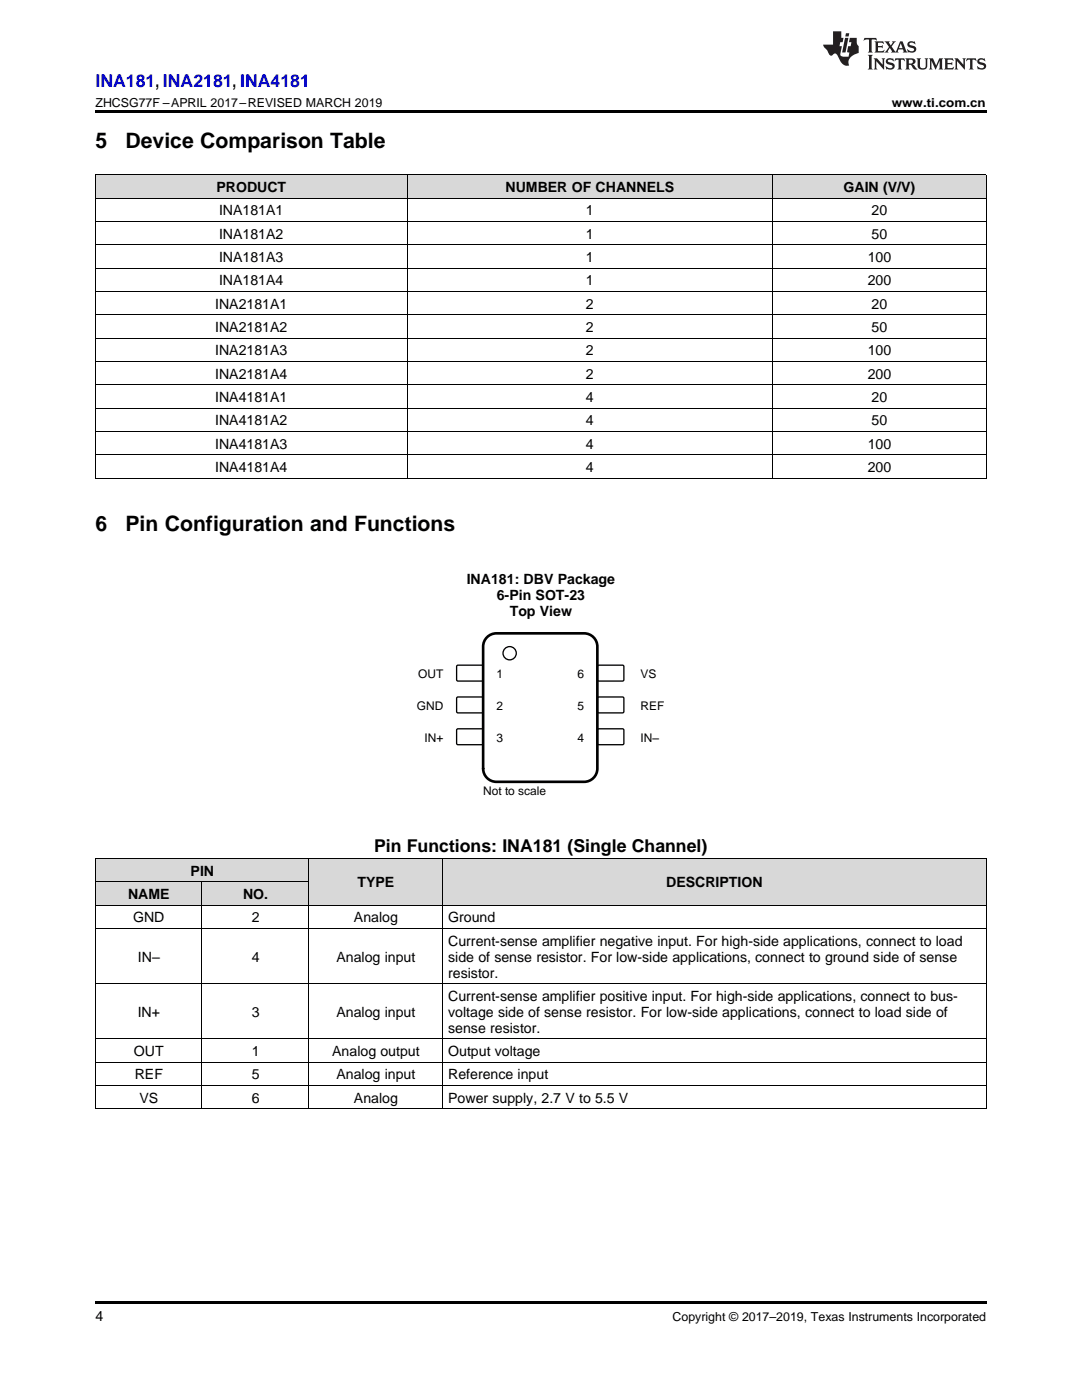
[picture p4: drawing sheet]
<svg xmlns="http://www.w3.org/2000/svg" width="216mm" height="279mm" viewBox="0 0 216 279" stroke-linecap="round" stroke-linejoin="round" font-family="sans-serif">
<g fill="#d8d8d8">
<path d="M61.7 171.4h26.7v9.3h-26.7z"/>
<path d="M88.4 171.4h108.4v9.3h-108.4z"/>
<path d="M19 176h21.4v4.7h-21.4z"/>
<path d="M40.4 176h21.3v4.7h-21.3z"/>
<path d="M19 171.4h21.4v4.6h-21.4z"/>
<path d="M40.4 171.4h21.3v4.6h-21.3z"/>
<path d="M19 34.9h62.3v4.7h-62.3z"/>
<path d="M81.3 34.9h72.9v4.7h-72.9z"/>
<path d="M154.2 34.9h42.6v4.7h-42.6z"/>
</g>
<path d="M19 221.3h.2zM61.6 221.3h.1zM88.3 221.3h.1zM196.7 221.3h.1zM19 259.7h177.8v.5h-177.8z" fill="#000"/>
<g fill="none" stroke="#000" stroke-width=".2">
<path d="M19 176h42.7M19 171.3h177.8M19.1 171.3v50M40.3 176v45.3M61.6 171.3v50M88.3 171.3v50M196.8 171.3v50M19 196.3h177.8M19 185.3h177.8M19 180.6h177.8M19 216.6h177.8M19 212h177.8"/>
<path d="M19 207.3h177.8M19 221.3h177.8"/>
</g>
<path d="M91.2 132.8h5.1l.1 .2v2.8l-.3 .1h-4.9l-.1-.2v-2.7z" fill-rule="evenodd" fill="#fff"/>
<path d="M91.2 132.8h5.1l.1 .2v2.8l-.3 .1h-4.9l-.1-.2v-2.7z" fill="none" stroke="#000" stroke-width=".26"/>
<path d="M119.2 132.9l.3-.2 4.9 .1 .1 .2v2.8l-.3 .1h-4.9l-.1-.2z" fill-rule="evenodd" fill="#fff"/>
<path d="M119.2 132.9l.3-.2 4.9 .1 .1 .2v2.8l-.3 .1h-4.9l-.1-.2z" fill="none" stroke="#000" stroke-width=".26"/>
<path d="M91.2 139.1h5.1l.1 .3v2.7l-.3 .2-4.9-.1-.1-.2v-2.6z" fill-rule="evenodd" fill="#fff"/>
<path d="M91.2 139.1h5.1l.1 .3v2.7l-.3 .2-4.9-.1-.1-.2v-2.6z" fill="none" stroke="#000" stroke-width=".26"/>
<path d="M119.2 139.2l.3-.1h4.9l.1 .3v2.7l-.3 .2-4.9-.1-.1-.2z" fill-rule="evenodd" fill="#fff"/>
<path d="M119.2 139.2l.3-.1h4.9l.1 .3v2.7l-.3 .2-4.9-.1-.1-.2z" fill="none" stroke="#000" stroke-width=".26"/>
<path d="M91.2 145.5h5.1l.1 .2v2.8l-.3 .1h-4.9l-.1-.2v-2.7z" fill-rule="evenodd" fill="#fff"/>
<path d="M91.2 145.5h5.1l.1 .2v2.8l-.3 .1h-4.9l-.1-.2v-2.7z" fill="none" stroke="#000" stroke-width=".26"/>
<path d="M119.2 145.6l.3-.2 4.9 .1 .1 .2v2.8l-.3 .1h-4.9l-.1-.2z" fill-rule="evenodd" fill="#fff"/>
<g fill="none" stroke="#000" stroke-width=".26">
<path d="M119.2 145.6l.3-.2 4.9 .1 .1 .2v2.8l-.3 .1h-4.9l-.1-.2z"/>
<circle cx="101.7" cy="130.4" r="1.32"/>
</g>
<path d="M97.4 127l1-.5 .6-.1h17.6a2.65 2.65 0 0 1 2.6 2.6v24.4a2.65 2.65 0 0 1-2.6 2.6h-17.6a2.65 2.65 0 0 1-2.6-2.6v-24.4a2.64 2.64 0 0 1 1-2z" fill="none" stroke="#000" stroke-width=".53"/>
<g fill="none" stroke="#000" stroke-width=".2">
<path d="M19 34.9h177.8v60.6M19 39.5h177.8M19.1 34.9v60.6M81.2 34.9v60.6M154.1 34.9v60.6M19 58.2h177.8M19 53.5h177.8M19 48.8h177.8M19 44.2h177.8M19 76.8h177.8M19 72.1h177.8M19 67.5h177.8"/>
<path d="M19 62.8h177.8M19 95.4h177.8M19 90.8h177.8M19 86.1h177.8M19 81.4h177.8"/>
</g>
<path d="M19 22h177.8v.5h-177.8zM19 95.4l.2 .1zM154.1 95.4l.1 .1zM196.7 95.4l.1 .1z" fill="#000"/>
<g fill="#231f20">
<path d="M172.5 7.6l-.1 .5 .4-.2h.6v.1v2.1l-.2 .4h.9l-.2-.4v-2.1l.1-.1h.5l.5 .2-.2-.5zM174.5 8.3l.2 .3v1.5l-.2 .4h1.8l.2-.6a1.04 1.04 0 0 1-1.3 .2v-.7h.6l.3 .2v-.6l-.3 .2h-.6v-.6l.8-.1 .4 .3-.2-.5zM176.5 8.3l.9 1.1-.9 1.1h.8l-.2-.2 .4-.7 .5 .7-.2 .2h1.5l-.2-.2 .2-.4h.9l.1 .4-.2 .2h1l-.3-.3-.7-1.9h-.5l-.9 2-.8-1 .9-1h-.8l.1 .3-.4 .5-.3-.6 .1-.2zM179.7 8.6l.4 1h-.7zM181.3 8.4a.63 .63 0 0 0-.2 .7 .63 .63 0 0 0 .6 .4l.6 .2 .1 .2a.75 .75 0 0 1-.7 .4 .75 .75 0 0 1-.6-.5l.1 .7 .1-.1a1.11 1.11 0 0 0 1.5-.6 1.13 1.13 0 0 0-1.2-.8l-.1-.4a1.04 1.04 0 0 1 1.2 .2l-.2-.5-.2 .1-.4-.2zM173.2 10.9l.2 .4v2.2l-.2 .4h1l-.3-.4v-2.2l.3-.4zM174.3 11.6l.3 .4v1.5l-.3 .4h.8l-.2-.4v-1.3l1.5 1.7v-1.9l.2-.4h-.7l.2 .4v.9l-1.1-1.3zM177 11.8a.62 .62 0 0 0-.2 .7 .62 .62 0 0 0 .6 .4l.6 .1 .1 .3a.76 .76 0 0 1-.7 .3 .76 .76 0 0 1-.7-.4l.2 .7 .1-.1a1.11 1.11 0 0 0 1.5-.6 1.13 1.13 0 0 0-1.2-.8l-.1-.4a1.04 1.04 0 0 1 1.2 .2l-.2-.6-.2 .1-.5-.1zM178.7 11.6l-.2 .6a.61 .61 0 0 1 .8-.3v1.6l-.2 .4h.9l-.2-.4v-1.6a.63 .63 0 0 1 .7 .3l-.1-.6zM180.6 11.6l.3 .4v1.5l-.3 .4h1l-.2-.2-.1-.8 .6 .2a.76 .76 0 0 0 1.2 .7l-1-1a.58 .58 0 0 0 .6-.5 .58 .58 0 0 0-.5-.6zM181.4 11.9h.1a.45 .45 0 0 1 .5 .1 .45 .45 0 0 1 .1 .5l-.8 .2zM182.9 11.6l.2 .2a2.17 2.17 0 0 0 .3 1.9 .99 .99 0 0 0 1.6-.6v-1.1l.2-.4h-.7l.2 .2a1.92 1.92 0 0 1-.2 1.8 .6 .6 0 0 1-.9-.5v-1.1l.2-.4zM185.4 11.6l.2 .4v1.5l-.2 .4h.7l-.2-.4v-1.4l.8 1.8 .8-1.8v1.4l-.2 .4h.9l-.2-.4v-1.5l.2-.4h-.8l-.6 1.5-.6-1.5zM188.4 11.6l.2 .4v1.5l-.2 .4h1.8l.1-.6a1.04 1.04 0 0 1-1.2 .1v-.6h.5l.4 .2v-.6l-.4 .2h-.5v-.7h.8l.3 .3-.1-.6zM190.5 11.6l.2 .4v1.5l-.2 .4h.7l-.2-.4v-1.3l1.5 1.7v-1.9l.2-.4h-.7l.2 .4v.9l-1.1-1.3zM192.9 11.6l-.1 .6a.61 .61 0 0 1 .7-.3l.1 1.6-.3 .4h1l-.3-.4 .1-1.6a.63 .63 0 0 1 .7 .3l-.1-.6zM195.2 11.8a.62 .62 0 0 0-.2 .7 .62 .62 0 0 0 .6 .4l.6 .1 .1 .3a.76 .76 0 0 1-.7 .3 .76 .76 0 0 1-.6-.4l.1 .7 .1-.1a1.11 1.11 0 0 0 1.6-.6 1.13 1.13 0 0 0-1.3-.8l-.1-.4a1.04 1.04 0 0 1 1.2 .2l-.1-.6-.2 .1-.5-.1z"/>
<path d="M166.2 6.3v2.6h-1.9v.4l.8 .9a.91 .91 0 0 0 1 .8 .56 .56 0 0 1 .5-.3 .56 .56 0 0 1 .5 .3l.4 .8a1.53 1.53 0 0 0 1.9 1.2 1.54 1.54 0 0 1 1-2.1l.9-.3v-1.4a1.52 1.52 0 0 1-.4-1.6h-1.3l-.2 .8h.5l-.2 .8h-.5l-.1 1v.2l.4 .1-.2 .8a1.93 1.93 0 0 1-1.6-.3l.3-1.8h-.5l.2-.8h.4l.2-.8h-.4v-1.3zM168.6 7.6l-.6 2.9h.7l.6-2.9zM168.8 6.6l-.1 .7h.6l.2-.7z"/>
</g>
<g font-size="4.2">
<text x="19" y="29.6">5</text>
<text x="25" y="29.6">Device Comparison Table</text>
<text x="19" y="106">6</text>
<text x="25" y="106">Pin Configuration and Functions</text>
</g>
<text font-size="3.5" fill="#00f" x="19" y="17.3">INA181, INA2181, INA4181</text>
<text font-size="3.5" x="74.6" y="170.1">Pin Functions: INA181 (Single Channel)</text>
<g font-size="2.8">
<text x="43.2" y="38.3">PRODUCT</text>
<text x="100.9" y="38.3">NUMBER OF CHANNELS</text>
<text x="168.3" y="38.3">GAIN (V/V)</text>
<text x="43.7" y="43">INA181A1</text>
<text x="43.7" y="47.6">INA181A2</text>
<text x="116.9" y="43">1</text>
<text x="116.9" y="47.6">1</text>
<text x="173.9" y="43">20</text>
<text x="173.9" y="47.6">50</text>
<text x="43.7" y="52.3">INA181A3</text>
<text x="116.9" y="52.3">1</text>
<text x="173.1" y="52.3">100</text>
<text x="43.7" y="56.9">INA181A4</text>
<text x="116.9" y="56.9">1</text>
<text x="173.1" y="56.9">200</text>
<text x="42.9" y="61.6">INA2181A1</text>
<text x="116.9" y="61.6">2</text>
<text x="173.9" y="61.6">20</text>
<text x="42.9" y="66.3">INA2181A2</text>
<text x="42.9" y="70.9">INA2181A3</text>
<text x="116.9" y="66.3">2</text>
<text x="116.9" y="70.9">2</text>
<text x="173.1" y="70.9">100</text>
<text x="173.9" y="66.3">50</text>
<text x="42.9" y="75.6">INA2181A4</text>
<text x="116.9" y="75.6">2</text>
<text x="173.1" y="75.6">200</text>
<text x="42.9" y="80.2">INA4181A1</text>
<text x="116.9" y="80.2">4</text>
<text x="173.9" y="80.2">20</text>
<text x="42.9" y="84.9">INA4181A2</text>
<text x="42.9" y="89.5">INA4181A3</text>
<text x="116.9" y="84.9">4</text>
<text x="116.9" y="89.5">4</text>
<text x="173.1" y="89.5">100</text>
<text x="173.9" y="84.9">50</text>
<text x="42.9" y="94.2">INA4181A4</text>
<text x="116.9" y="94.2">4</text>
<text x="173.1" y="94.2">200</text>
<text x="93.1" y="116.5">INA181: DBV Package</text>
<text x="99.1" y="119.7">6-Pin SOT-23</text>
<text x="101.7" y="122.9">Top View</text>
<text x="25.5" y="179.4">NAME</text>
<text x="38" y="174.8">PIN</text>
<text x="48.5" y="179.4">NO.</text>
<text x="71.3" y="177.1">TYPE</text>
<text x="132.9" y="177.1">DESCRIPTION</text>
<text x="26.6" y="184.1">GND</text>
<text x="50.2" y="184.1">2</text>
<text x="70.6" y="184.1">Analog</text>
<text x="89.4" y="184.1">Ground</text>
<text x="27.5" y="191.9">IN–</text>
<text x="50.2" y="191.9">4</text>
<text x="67.1" y="191.9">Analog input</text>
<text x="89.4" y="188.7">Current-sense amplifier negative input. For high-side applications, connect to load</text>
<text x="89.4" y="191.9">side of sense resistor. For low-side applications, connect to ground side of sense</text>
<text x="89.4" y="195.1">resistor.</text>
<text x="27.5" y="202.9">IN+</text>
<text x="50.2" y="202.9">3</text>
<text x="67.1" y="202.9">Analog input</text>
<text x="89.4" y="199.7">Current-sense amplifier positive input. For high-side applications, connect to bus-</text>
<text x="89.4" y="202.9">voltage side of sense resistor. For low-side applications, connect to load side of</text>
<text x="89.4" y="206.1">sense resistor.</text>
<text x="26.7" y="210.7">OUT</text>
<text x="26.9" y="215.4">REF</text>
<text x="50.2" y="210.7">1</text>
<text x="50.2" y="215.4">5</text>
<text x="66.3" y="210.7">Analog output</text>
<text x="67.1" y="215.4">Analog input</text>
<text x="89.4" y="210.7">Output voltage</text>
<text x="89.4" y="215.4">Reference input</text>
<text x="27.8" y="220.1">VS</text>
<text x="50.2" y="220.1">6</text>
<text x="70.6" y="220.1">Analog</text>
<text x="89.4" y="220.1">Power supply, 2.7 V to 5.5 V</text>
<text x="19" y="263.6">4</text>
</g>
<g font-size="2.5">
<text x="19" y="21.4">ZHCSG77F –APRIL 2017–REVISED MARCH 2019</text>
<text x="177.9" y="21.4">www.ti.com.cn</text>
<text x="134.2" y="263.6">Copyright © 2017–2019, Texas Instruments Incorporated</text>
</g>
<g font-size="2.4">
<text x="83.4" y="135.4">OUT</text>
<text x="99" y="135.4">1</text>
<text x="115.2" y="135.4">6</text>
<text x="127.8" y="135.4">VS</text>
<text x="83.2" y="141.7">GND</text>
<text x="99" y="141.7">2</text>
<text x="115.2" y="141.7">5</text>
<text x="127.8" y="141.7">REF</text>
<text x="84.7" y="148.1">IN+</text>
<text x="99" y="148.1">3</text>
<text x="115.2" y="148.1">4</text>
<text x="127.8" y="148.1">IN±</text>
<text x="96.4" y="158.7">Not to scale</text>
</g>
</svg>
